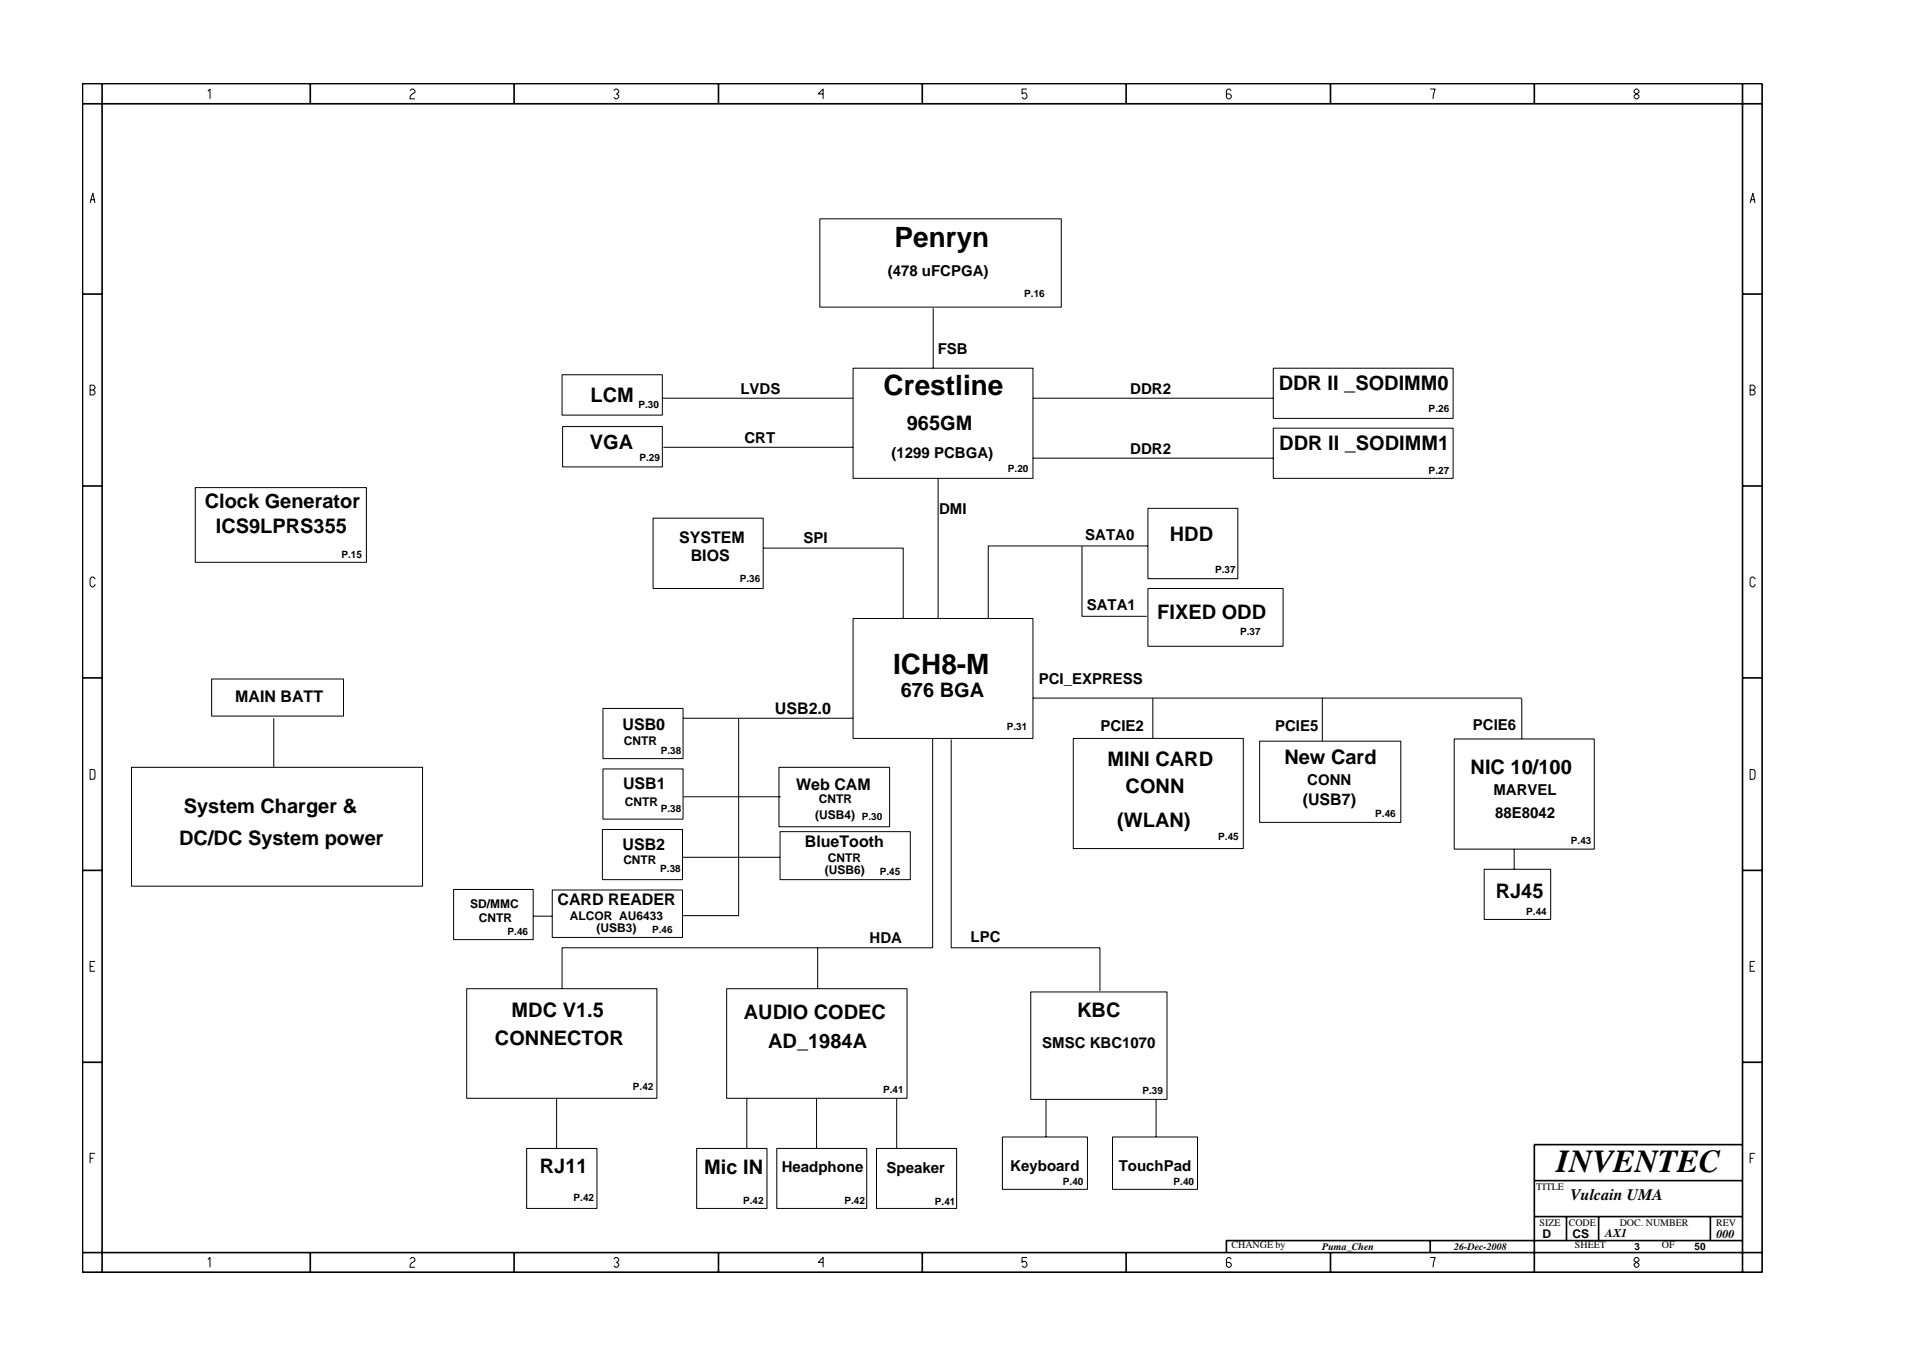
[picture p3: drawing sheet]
<svg xmlns="http://www.w3.org/2000/svg" width="297mm" height="210mm" viewBox="0 0 297 210" stroke-linecap="round" stroke-linejoin="round" font-family="sans-serif">
<g fill="none" stroke="#000" stroke-width=".25">
<path d="M12.8 13h261v184.6h-261zM12.8 16.1h261M15.9 13v184.6M48.2 13v3.1M79.9 13v3.1M111.6 13v3.1M143.3 13v3.1M174.9 13v3.1M206.7 13v3.1M238.4 13v3.1M270.7 13v184.6M12.8 45.7h3.1"/>
<path d="M270.7 45.7h3.1M12.8 75.5h3.1M270.7 75.5h3.1M12.8 105.3h3.1M270.7 105.3h3.1M12.8 135.2h3.1M270.7 135.2h3.1M12.8 165h3.1M270.7 165h3.1M270.7 177.7h-32.3v19.9M12.8 194.5h261M48.2 194.5v3.1"/>
<path d="M79.9 194.5v3.1M111.6 194.5v3.1M143.3 194.5v3.1M174.9 194.5v3.1M206.7 194.5v3.1M222.2 192.6v1.9M238.4 183.3h32.3M238.4 188.9h32.3M243.4 188.9v3.7M248.4 188.9v3.7M265.7 188.9v3.7M270.7 192.6h-80.2v1.9"/>
</g>
<g fill="none" stroke="#000" stroke-width=".16">
<path d="M32.3 14.2l.3-.4v1.6M63.7 14.1l.3-.3h.2l.3 .3v.2l-.5 .4-.3 .4v.3h.8M95.4 14.1l.2-.3h.3l.2 .3v.2l-.3 .3 .3 .2v.3l-.2 .3h-.3l-.2-.3M127.9 14.6h-.8l.8-.8v1.6M159.5 13.8h-.7v.8l.2-.2a.5 .5 0 0 1 .5 .7l-.2 .3h-.3l-.2-.3M191.3 14.1l-.3-.3h-.2l-.3 .3v1l.3 .3h.2l.3-.3v-.3l-.3-.2h-.5M222.2 13.8h.8l-.4 1.6M253.9 14.1l.2-.3h.3l.2 .3v.2l-.7 .5v.3l.2 .3h.3l.2-.3v-.3l-.7-.5zM14 31.5l.4-1.5 .4 1.5M14.1 31h.6M127.4 34h37.5v13.7h-37.5zM271.9 31.5l.4-1.5 .4 1.5"/>
<path d="M272 31h.6M14 59.8h.5l.3 .3v.2l-.3 .3 .3 .2v.3l-.3 .2h-.5zM87.3 58.2h15.6v6.3h-15.6zM132.5 57.2h28v17.1h-28zM145 47.9v9.3M197.8 57.2h27.9v7.8h-27.9zM14 60.6h.5M30.3 75.7h26.6v11.6h-26.6zM87.4 66.2h15.5v6.3h-15.5zM102.9 61.8h29.5M103.1 69.5h29.4M145.7 74.3v21.7"/>
<path d="M160.5 61.8h37.3M160.5 71.1h37.3M178.3 78.9h14v11h-14zM197.8 66.5h27.9v7.8h-27.9zM271.9 60.6h.5l.3-.3v-.2l-.3-.3h-.5v1.5h.5l.3-.2v-.3l-.3-.2M14.8 89.9l-.3-.3h-.2l-.3 .3v1l.3 .2h.2l.3-.2v-.2M101.5 80.5h17.1v10.9h-17.1zM118.6 85.1h21.7v10.9M132.5 96h28v18.7h-28zM168.1 84.9v10.8h10.1M178.3 91.4h21v9h-21zM178.3 84.8h-24.8v11.2"/>
<path d="M272.7 89.9l-.3-.3h-.3l-.2 .3v1l.2 .2h.3l.3-.2v-.2M14 119.5l.7 .1 .1 .2-.1 1.1-.7 .1zM20.4 119.2h45.2v18.4h-45.2zM32.9 105.4h20.5v5.8h-20.5zM42.5 111.5v7.6M93.7 110h12.4v7.8h-12.4zM93.7 119.4h12.4v7.8h-12.4zM106.1 111.5h26.4M114.8 111.6v30.7M121 119.2h17.2v9.2h-17.2zM144.9 114.8v32.4h-57.6v6.3M147.8 114.8v32.4h23.1v6.7"/>
<path d="M160.5 108.4h44.9v6.6M166.7 114.7h26.5v17.1h-26.5zM179.1 108.5v6.2M195.7 115.1h21.9v12.6h-21.9zM205.4 108.4h31M225.9 114.8h21.8v17.1h-21.8zM236.4 108.5v6.3M271.9 119.5l.7 .1 .1 .2-.1 1.1-.7 .1zM70.5 138.1h12.3v7.8h-12.3zM85.8 138.2h20.2v7.4h-20.2zM93.6 128.8h12.4v7.8h-12.4zM106 133.1h8.7"/>
<path d="M106.2 123.7h15.1M114.8 133.1h6.4M121.2 129.1h20.2v7.5h-20.2zM230.6 135h10.3v7.8h-10.3zM235.2 131.9v3.1M14 150.1h.5M14.8 149.3h-.8v1.5h.8M72.5 153.5h29.6v17h-29.6zM82.8 142.3h3M106 142.2h8.7M112.9 153.5h28v17h-28zM127 147.2v6.3"/>
<path d="M160.1 154h21.2v16.7h-21.2zM271.9 150.1h.5M272.7 149.3h-.8v1.5h.8M14 179.9h.5M14.8 179.1h-.8v1.5M81.8 178.3h10.9v9.3h-10.9zM86.5 170.5v7.8M108.2 178.3h11v9.3h-11zM116 170.5v7.8M120.7 178.3h13.9v9.3h-13.9zM126.9 170.5v7.8M136.2 178.3h12.4v9.3h-12.4z"/>
<path d="M139.3 170.5v7.8M155.7 176.6h13.2v8.1h-13.2zM162.5 170.7v5.9M172.8 176.6h13.2v8.1h-13.2zM179.6 170.7v5.9M271.9 179.9h.5M272.7 179.1h-.8v1.5M32.3 195.6l.3-.3v1.5M63.7 195.5l.3-.2h.2l.3 .2v.3l-.7 .5-.1 .2v.3h.8M95.4 195.5l.2-.2h.3l.2 .2v.3l-.3 .2 .3 .3v.2l-.2 .3h-.3l-.2-.3M127.9 196h-.8l.8-.7v1.5M159.5 195.3h-.7v.7l.2-.1a.5 .5 0 0 1 .5 .6l-.2 .3h-.3l-.2-.3"/>
<path d="M191.3 195.5l-.3-.2h-.2l-.3 .2v1l.3 .3h.2l.3-.3v-.2l-.3-.3h-.5M222.2 195.3h.8l-.4 1.5M254.1 195.3l-.2 .2v.3l.7 .5v.2l-.2 .3h-.3l-.2-.3v-.2l.7-.5v-.3l-.2-.2z"/>
</g>
<text font-size="5" x="241.8" y="182">INVENTEC</text>
<g font-size="4.4">
<text x="139" y="38.4">Penryn</text>
<text x="137.3" y="61.4">Crestline</text>
<text x="138.8" y="104.7">ICH8-M</text>
</g>
<g font-size="3.1">
<text x="91.7" y="62.5">LCM</text>
<text x="198.7" y="60.6">DDR II _SODIMM0</text>
<text x="91.7" y="69.7">VGA</text>
<text x="140.9" y="66.8">965GM</text>
<text x="198.7" y="69.8">DDR II _SODIMM1</text>
<text x="31.8" y="78.8">Clock Generator</text>
<text x="33.5" y="82.7">ICS9LPRS355</text>
<text x="181.7" y="84.1">HDD</text>
<text x="179.8" y="96.1">FIXED ODD</text>
<text x="139.9" y="108.3">676 BGA</text>
<text x="172.1" y="119">MINI CARD</text>
<text x="199.5" y="118.6">New Card</text>
<text x="174.9" y="123.1">CONN</text>
<text x="228.5" y="120.1">NIC 10/100</text>
<text x="27.8" y="131.2">DC/DC System power</text>
<text x="28.6" y="126.3">System Charger &amp;</text>
<text x="173.6" y="128.4">(WLAN)</text>
<text x="232.4" y="139.4">RJ45</text>
<text x="79.5" y="157.9">MDC V1.5</text>
<text x="115.6" y="158.2">AUDIO CODEC</text>
<text x="167.4" y="158">KBC</text>
<text x="76.9" y="162.3">CONNECTOR</text>
<text x="119.3" y="162.8">AD_1984A</text>
<text x="83.9" y="182.2">RJ11</text>
<text x="109.4" y="182.3">Mic IN</text>
</g>
<g font-size="2.5">
<text x="105.5" y="84.3">SYSTEM</text>
<text x="107.3" y="87.1">BIOS</text>
<text x="36.5" y="109">MAIN BATT</text>
<text x="96.7" y="113.4">USB0</text>
<text x="120.4" y="110.9">USB2.0</text>
<text x="96.8" y="122.5">USB1</text>
<text x="123.7" y="122.6">Web CAM</text>
<text x="202.4" y="125">(USB7)</text>
<text x="96.7" y="131.9">USB2</text>
<text x="125" y="131.5">BlueTooth</text>
<text x="86.6" y="140.5">CARD READER</text>
<text x="244" y="186.3">Vulcain UMA</text>
</g>
<g font-size="2.3">
<text x="137.9" y="42.9">(478 uFCPGA)</text>
<text x="145.7" y="54.9">FSB</text>
<text x="115" y="61.2">LVDS</text>
<text x="175.6" y="61.2">DDR2</text>
<text x="115.7" y="68.8">CRT</text>
<text x="138.5" y="71.2">(1299 PCBGA)</text>
<text x="175.6" y="70.5">DDR2</text>
<text x="145.9" y="79.8">DMI</text>
<text x="168.6" y="83.9">SATA0</text>
<text x="124.8" y="84.3">SPI</text>
<text x="168.8" y="94.7">SATA1</text>
<text x="161.4" y="106.2">PCI_EXPRESS</text>
<text x="171" y="113.6">PCIE2</text>
<text x="198.1" y="113.6">PCIE5</text>
<text x="228.8" y="113.4">PCIE6</text>
<text x="203.1" y="122">CONN</text>
<text x="232" y="123.4">MARVEL</text>
<text x="232.3" y="127">88E8042</text>
<text x="135.1" y="146.4">HDA</text>
<text x="150.8" y="146.3">LPC</text>
<text x="161.9" y="162.7">SMSC KBC1070</text>
<text x="121.4" y="182">Headphone</text>
<text x="137.7" y="182.2">Speaker</text>
<text x="157" y="181.9">Keyboard</text>
<text x="173.8" y="181.9">TouchPad</text>
</g>
<g font-size="1.9">
<text x="96.9" y="115.7">CNTR</text>
<text x="97.1" y="125.2">CNTR</text>
<text x="127.2" y="124.8">CNTR</text>
<text x="126.6" y="127.1">(USB4)</text>
<text x="96.8" y="134.2">CNTR</text>
<text x="128.2" y="135.7">(USB6)</text>
<text x="128.6" y="133.9">CNTR</text>
<text x="73" y="140.9">SD/MMC</text>
<text x="74.4" y="143.1">CNTR</text>
<text x="88.5" y="142.9">ALCOR AU6433</text>
<text x="92.7" y="144.7">(USB3)</text>
<text x="239.6" y="192.2">D</text>
<text x="244.3" y="192.3">CS</text>
<text x="249.4" y="192.1">AX1</text>
<text x="266.6" y="192.2">000</text>
</g>
<g font-size="1.6">
<text x="159.1" y="46.2">P.16</text>
<text x="99.2" y="63.4">P.30</text>
<text x="222" y="64">P.26</text>
<text x="99.4" y="71.6">P.29</text>
<text x="156.6" y="73.3">P.20</text>
<text x="222" y="73.6">P.27</text>
<text x="53" y="86.6">P.15</text>
<text x="188.8" y="89">P.37</text>
<text x="114.9" y="90.4">P.36</text>
<text x="192.7" y="98.7">P.37</text>
<text x="156.4" y="113.4">P.31</text>
<text x="102.7" y="117">P.38</text>
<text x="102.7" y="126.1">P.38</text>
<text x="133.9" y="127.4">P.30</text>
<text x="189.3" y="130.4">P.45</text>
<text x="213.7" y="126.9">P.46</text>
<text x="244" y="131">P.43</text>
<text x="102.6" y="135.5">P.38</text>
<text x="136.7" y="135.8">P.45</text>
<text x="237.1" y="142.1">P.44</text>
<text x="78.9" y="145.1">P.46</text>
<text x="101.3" y="144.9">P.46</text>
<text x="98.3" y="169.3">P.42</text>
<text x="137.2" y="169.7">P.41</text>
<text x="177.5" y="169.9">P.39</text>
<text x="165.1" y="184">P.40</text>
<text x="182.3" y="184">P.40</text>
<text x="238.7" y="184.8">TITLE</text>
<text x="89.1" y="186.5">P.42</text>
<text x="115.4" y="187">P.42</text>
<text x="131.2" y="187">P.42</text>
<text x="145.2" y="187">P.41</text>
<text x="239.2" y="190.4">SIZE</text>
<text x="243.7" y="190.4">CODE</text>
<text x="251.6" y="190.4">DOC. NUMBER</text>
<text x="266.6" y="190.4">REV</text>
<text x="191.3" y="193.9">CHANGE by</text>
<text x="205.4" y="194.1">Puma_Chen</text>
<text x="225.9" y="194.1">26-Dec-2008</text>
<text x="244.7" y="193.9">SHEET</text>
<text x="253.9" y="194.1">3</text>
<text x="258.2" y="193.9">OF</text>
<text x="263.3" y="194.1">50</text>
</g>
</svg>
